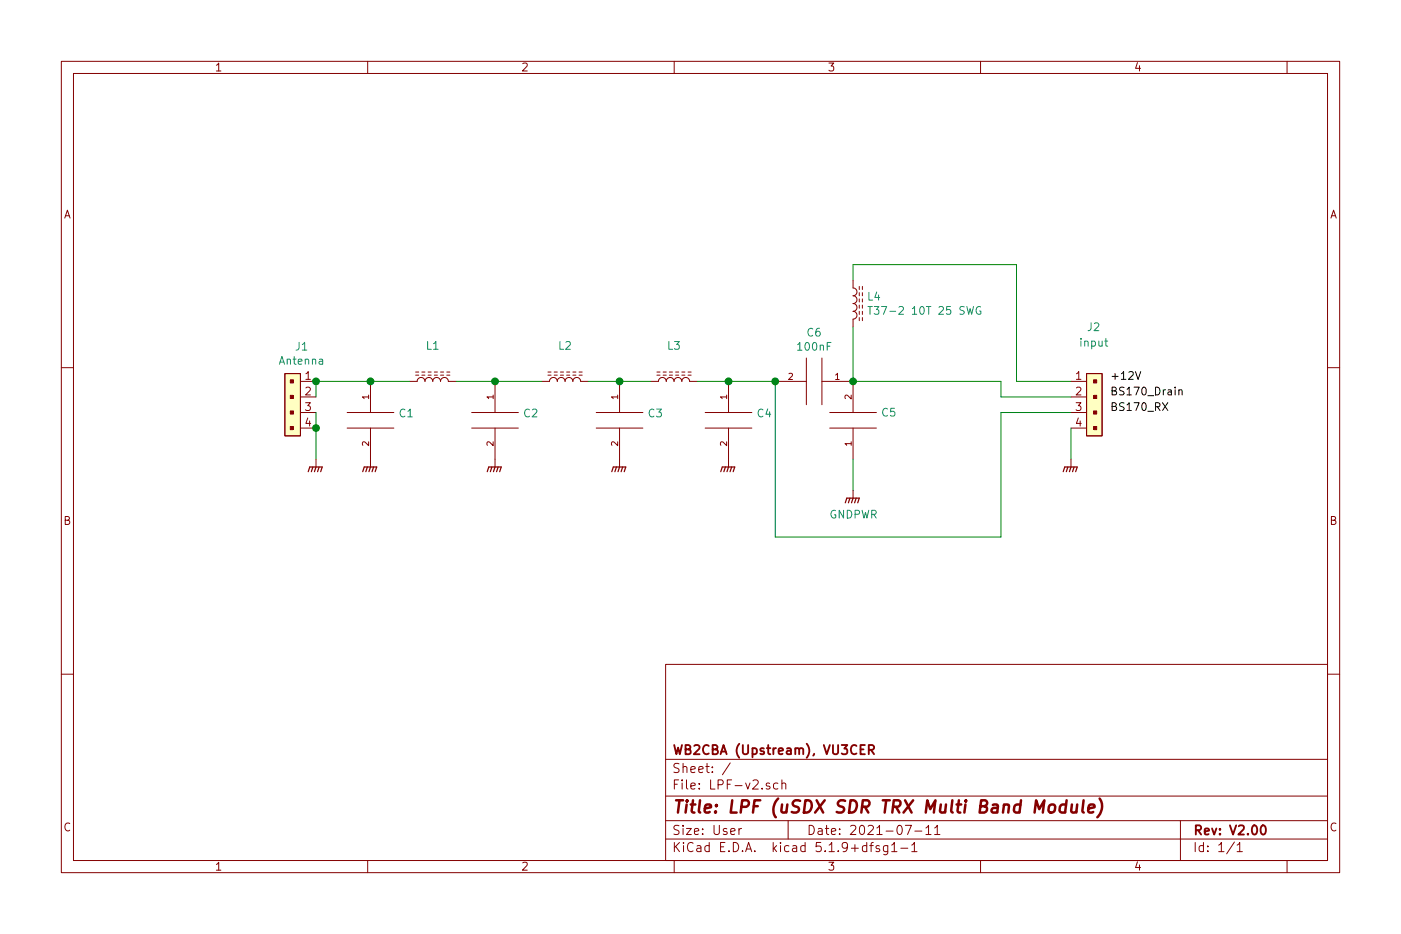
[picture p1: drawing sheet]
EESchema Schematic File Version 4
EELAYER 30 0
EELAYER END
$Descr User 9000 6000
encoding utf-8
Sheet 1 1
Title "LPF (uSDX SDR TRX Multi Band Module)"
Date "2021-07-11"
Rev "V2.00"
Comp "WB2CBA (Upstream), VU3CER"
Comment1 ""
Comment2 ""
Comment3 ""
Comment4 ""
$EndDescr
$Comp
L LPF-v2-rescue:CAP-pspice C1
U 1 1
P 2380 2700
F 0 "C1" H 2558 2746 50  0000 L CNN
F 1 " " H 2558 2655 50  0000 L CNN
F 2 "Capacitor_THT:C_Disc_D5.0mm_W2.5mm_P2.50mm" H 2380 2700 50  0001 C CNN
F 3 "~" H 2380 2700 50  0001 C CNN
	1    2380 2700
	1    0    0    -1  
$EndComp
$Comp
L LPF-v2-rescue:CAP-pspice C2
U 1 1
P 3180 2700
F 0 "C2" H 3358 2746 50  0000 L CNN
F 1 " " H 3358 2655 50  0000 L CNN
F 2 "Capacitor_THT:C_Disc_D5.0mm_W2.5mm_P2.50mm" H 3180 2700 50  0001 C CNN
F 3 "~" H 3180 2700 50  0001 C CNN
	1    3180 2700
	1    0    0    -1  
$EndComp
$Comp
L LPF-v2-rescue:CAP-pspice C3
U 1 1
P 3980 2700
F 0 "C3" H 4158 2746 50  0000 L CNN
F 1 " " H 4158 2655 50  0000 L CNN
F 2 "Capacitor_THT:C_Disc_D5.0mm_W2.5mm_P2.50mm" H 3980 2700 50  0001 C CNN
F 3 "~" H 3980 2700 50  0001 C CNN
	1    3980 2700
	1    0    0    -1  
$EndComp
$Comp
L LPF-v2-rescue:CAP-pspice C4
U 1 1
P 4680 2700
F 0 "C4" H 4858 2746 50  0000 L CNN
F 1 " " H 4858 2655 50  0000 L CNN
F 2 "Capacitor_THT:C_Disc_D5.0mm_W2.5mm_P2.50mm" H 4680 2700 50  0001 C CNN
F 3 "~" H 4680 2700 50  0001 C CNN
	1    4680 2700
	1    0    0    -1  
$EndComp
$Comp
L LPF-v2-rescue:L_Core_Ferrite-Device L1
U 1 1
P 2780 2450
F 0 "L1" V 3005 2450 50  0000 C CNN
F 1 " " V 2914 2450 50  0000 C CNN
F 2 "Inductor_THT:L_Toroid_Vertical_L10.0mm_W5.0mm_P5.08mm" H 2780 2450 50  0001 C CNN
F 3 "~" H 2780 2450 50  0001 C CNN
	1    2780 2450
	0    -1   -1   0   
$EndComp
$Comp
L LPF-v2-rescue:L_Core_Ferrite-Device L2
U 1 1
P 3630 2450
F 0 "L2" V 3855 2450 50  0000 C CNN
F 1 " " V 3764 2450 50  0000 C CNN
F 2 "Inductor_THT:L_Toroid_Vertical_L10.0mm_W5.0mm_P5.08mm" H 3630 2450 50  0001 C CNN
F 3 "~" H 3630 2450 50  0001 C CNN
	1    3630 2450
	0    -1   -1   0   
$EndComp
$Comp
L LPF-v2-rescue:L_Core_Ferrite-Device L3
U 1 1
P 4330 2450
F 0 "L3" V 4555 2450 50  0000 C CNN
F 1 " " V 4464 2450 50  0000 C CNN
F 2 "Inductor_THT:L_Toroid_Vertical_L10.0mm_W5.0mm_P5.08mm" H 4330 2450 50  0001 C CNN
F 3 "~" H 4330 2450 50  0001 C CNN
	1    4330 2450
	0    -1   -1   0   
$EndComp
Wire Wire Line
	4680 2450 4480 2450
Wire Wire Line
	4180 2450 3980 2450
Wire Wire Line
	3980 2450 3780 2450
Connection ~ 3980 2450
Wire Wire Line
	3480 2450 3180 2450
Wire Wire Line
	3180 2450 2930 2450
Connection ~ 3180 2450
Wire Wire Line
	2630 2450 2380 2450
Connection ~ 2380 2450
$Comp
L LPF-v2-rescue:GNDPWR-power #PWR0101
U 1 1
P 2380 2950
F 0 "#PWR0101" H 2380 2750 50  0001 C CNN
F 1 "GNDPWR" H 2384 2796 50  0001 C CNN
F 2 "" H 2380 2900 50  0001 C CNN
F 3 "" H 2380 2900 50  0001 C CNN
	1    2380 2950
	1    0    0    -1  
$EndComp
$Comp
L LPF-v2-rescue:GNDPWR-power #PWR0102
U 1 1
P 3180 2950
F 0 "#PWR0102" H 3180 2750 50  0001 C CNN
F 1 "GNDPWR" H 3184 2796 50  0001 C CNN
F 2 "" H 3180 2900 50  0001 C CNN
F 3 "" H 3180 2900 50  0001 C CNN
	1    3180 2950
	1    0    0    -1  
$EndComp
$Comp
L LPF-v2-rescue:GNDPWR-power #PWR0103
U 1 1
P 3980 2950
F 0 "#PWR0103" H 3980 2750 50  0001 C CNN
F 1 "GNDPWR" H 3984 2796 50  0001 C CNN
F 2 "" H 3980 2900 50  0001 C CNN
F 3 "" H 3980 2900 50  0001 C CNN
	1    3980 2950
	1    0    0    -1  
$EndComp
$Comp
L LPF-v2-rescue:GNDPWR-power #PWR0104
U 1 1
P 4680 2950
F 0 "#PWR0104" H 4680 2750 50  0001 C CNN
F 1 "GNDPWR" H 4684 2796 50  0001 C CNN
F 2 "" H 4680 2900 50  0001 C CNN
F 3 "" H 4680 2900 50  0001 C CNN
	1    4680 2950
	1    0    0    -1  
$EndComp
$Comp
L LPF-v2-rescue:0022232041-dk_Rectangular-Connectors-Headers-Male-Pins-Band_MODULE_V1_00-rescue J2
U 1 1
P 6980 2450
F 0 "J2" V 6630 2450 50  0000 R CNN
F 1 "input" V 6730 2500 50  0000 R CNN
F 2 "digikey-footprints:PinHeader_1x4_P2.54mm_Drill1.02mm" H 7180 2650 60  0001 L CNN
F 3 "https://www.molex.com/pdm_docs/sd/022232041_sd.pdf" H 7180 2750 60  0001 L CNN
F 4 "WM4202-ND" H 7180 2850 60  0001 L CNN "Digi-Key_PN"
F 5 "0022232041" H 7180 2950 60  0001 L CNN "MPN"
F 6 "Connectors, Interconnects" H 7180 3050 60  0001 L CNN "Category"
F 7 "Rectangular Connectors - Headers, Male Pins" H 7180 3150 60  0001 L CNN "Family"
F 8 "https://www.molex.com/pdm_docs/sd/022232041_sd.pdf" H 7180 3250 60  0001 L CNN "DK_Datasheet_Link"
F 9 "/product-detail/en/molex/0022232041/WM4202-ND/26671" H 7180 3350 60  0001 L CNN "DK_Detail_Page"
F 10 "CONN HEADER VERT 4POS 2.54MM" H 7180 3450 60  0001 L CNN "Description"
F 11 "Molex" H 7180 3550 60  0001 L CNN "Manufacturer"
F 12 "Active" H 7180 3650 60  0001 L CNN "Status"
	1    6980 2450
	0    -1   1    0   
$EndComp
$Comp
L LPF-v2-rescue:0022232041-dk_Rectangular-Connectors-Headers-Male-Pins-Band_MODULE_V1_00-rescue J1
U 1 1
P 1930 2450
F 0 "J1" V 1705 2458 50  0000 C CNN
F 1 "Antenna" V 1796 2458 50  0000 C CNN
F 2 "digikey-footprints:PinHeader_1x4_P2.54mm_Drill1.02mm" H 2130 2650 60  0001 L CNN
F 3 "https://www.molex.com/pdm_docs/sd/022232041_sd.pdf" H 2130 2750 60  0001 L CNN
F 4 "WM4202-ND" H 2130 2850 60  0001 L CNN "Digi-Key_PN"
F 5 "0022232041" H 2130 2950 60  0001 L CNN "MPN"
F 6 "Connectors, Interconnects" H 2130 3050 60  0001 L CNN "Category"
F 7 "Rectangular Connectors - Headers, Male Pins" H 2130 3150 60  0001 L CNN "Family"
F 8 "https://www.molex.com/pdm_docs/sd/022232041_sd.pdf" H 2130 3250 60  0001 L CNN "DK_Datasheet_Link"
F 9 "/product-detail/en/molex/0022232041/WM4202-ND/26671" H 2130 3350 60  0001 L CNN "DK_Detail_Page"
F 10 "CONN HEADER VERT 4POS 2.54MM" H 2130 3450 60  0001 L CNN "Description"
F 11 "Molex" H 2130 3550 60  0001 L CNN "Manufacturer"
F 12 "Active" H 2130 3650 60  0001 L CNN "Status"
	1    1930 2450
	0    1    1    0   
$EndComp
Wire Wire Line
	2030 2450 2380 2450
Wire Wire Line
	2030 2550 2030 2450
Connection ~ 2030 2450
Wire Wire Line
	2030 2650 2030 2750
$Comp
L LPF-v2-rescue:GNDPWR-power #PWR0105
U 1 1
P 2030 2950
F 0 "#PWR0105" H 2030 2750 50  0001 C CNN
F 1 "GNDPWR" H 2034 2796 50  0001 C CNN
F 2 "" H 2030 2900 50  0001 C CNN
F 3 "" H 2030 2900 50  0001 C CNN
	1    2030 2950
	1    0    0    -1  
$EndComp
Wire Wire Line
	2030 2750 2030 2950
Connection ~ 2030 2750
$Comp
L LPF-v2-rescue:GNDPWR-power #PWR0106
U 1 1
P 6880 2950
F 0 "#PWR0106" H 6880 2750 50  0001 C CNN
F 1 "GNDPWR" H 6884 2796 50  0001 C CNN
F 2 "" H 6880 2900 50  0001 C CNN
F 3 "" H 6880 2900 50  0001 C CNN
	1    6880 2950
	1    0    0    -1  
$EndComp
$Comp
L LPF-v2-rescue:CAP-pspice C6
U 1 1
P 5230 2450
F 0 "C6" V 4915 2450 50  0000 C CNN
F 1 "100nF" V 5006 2450 50  0000 C CNN
F 2 "Capacitor_THT:C_Disc_D5.0mm_W2.5mm_P2.50mm" H 5230 2450 50  0001 C CNN
F 3 "~" H 5230 2450 50  0001 C CNN
	1    5230 2450
	0    1    1    0   
$EndComp
$Comp
L LPF-v2-rescue:CAP-pspice C5
U 1 1
P 5480 2700
F 0 "C5" H 5302 2654 50  0000 R CNN
F 1 " " H 5302 2745 50  0000 R CNN
F 2 "Capacitor_THT:C_Disc_D5.0mm_W2.5mm_P2.50mm" H 5480 2700 50  0001 C CNN
F 3 "~" H 5480 2700 50  0001 C CNN
	1    5480 2700
	-1   0    0    1   
$EndComp
$Comp
L LPF-v2-rescue:GNDPWR-power #PWR0107
U 1 1
P 5480 3150
F 0 "#PWR0107" H 5480 2950 50  0001 C CNN
F 1 "GNDPWR" H 5484 2996 50  0000 C CNN
F 2 "" H 5480 3100 50  0001 C CNN
F 3 "" H 5480 3100 50  0001 C CNN
	1    5480 3150
	1    0    0    -1  
$EndComp
Wire Wire Line
	5480 3150 5480 2950
Connection ~ 5480 2450
$Comp
L LPF-v2-rescue:L_Core_Ferrite-Device L4
U 1 1
P 5480 1950
F 0 "L4" H 5568 1996 50  0000 L CNN
F 1 "T37-2 10T 25 SWG" H 5568 1905 50  0000 L CNN
F 2 "Inductor_THT:L_Toroid_Vertical_L10.0mm_W5.0mm_P5.08mm" H 5480 1950 50  0001 C CNN
F 3 "~" H 5480 1950 50  0001 C CNN
	1    5480 1950
	1    0    0    -1  
$EndComp
Wire Wire Line
	5480 2100 5480 2450
Wire Wire Line
	4680 2450 4980 2450
Connection ~ 4680 2450
Wire Wire Line
	5480 1800 5480 1700
Wire Wire Line
	5480 1700 6530 1700
Wire Wire Line
	6530 1700 6530 2450
Wire Wire Line
	6530 2450 6880 2450
Wire Wire Line
	6430 2450 6430 2550
Wire Wire Line
	6430 2550 6880 2550
Wire Wire Line
	5480 2450 6430 2450
Wire Wire Line
	4980 2450 4980 3450
Wire Wire Line
	4980 3450 6430 3450
Wire Wire Line
	6430 3450 6430 2650
Wire Wire Line
	6430 2650 6880 2650
Connection ~ 4980 2450
Wire Wire Line
	6880 2750 6880 2950
Text Label 7130 2450 0    50   ~ 0
+12V
Text Label 7130 2550 0    50   ~ 0
BS170_Drain
Text Label 7130 2650 0    50   ~ 0
BS170_RX
$EndSCHEMATC
